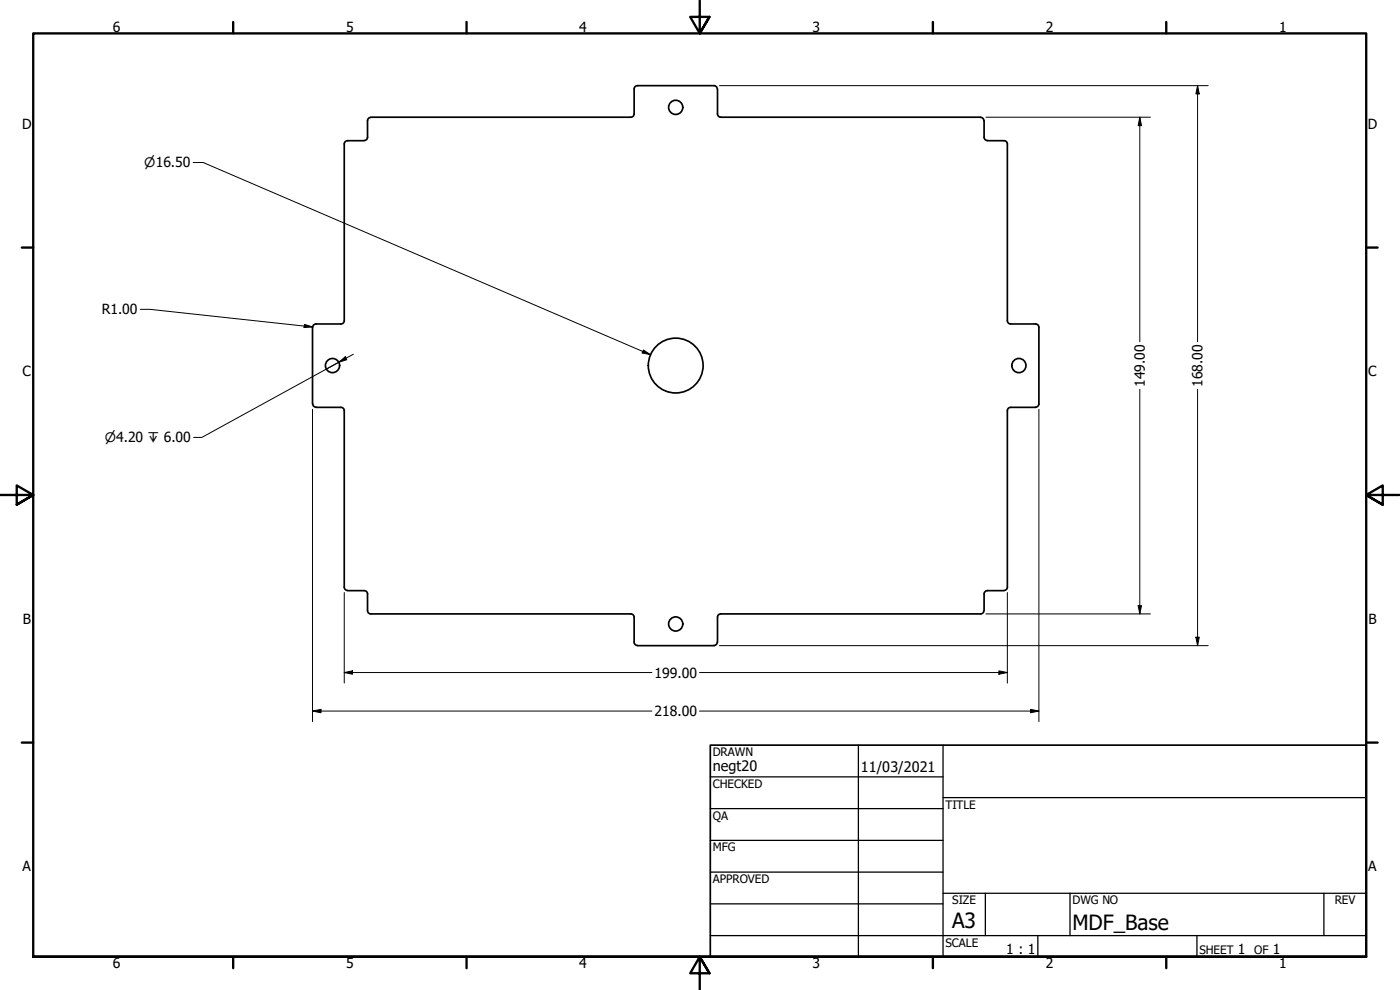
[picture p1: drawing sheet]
<svg xmlns="http://www.w3.org/2000/svg" width="420mm" height="297mm" viewBox="0 0 420 297" stroke-linecap="round" stroke-linejoin="round" font-family="sans-serif">
<!-- layer: Visible (ANSI) -->
<g fill="none" stroke="#000" stroke-width=".51">
<path d="M110.3 36.2v5a.98 .98 0 0 1-1 .9M111.3 35.2a.98 .98 0 0 0-1 1M215.3 26.7a.99 .99 0 0 0-1-1h-23a.99 .99 0 0 0-1 1v7.5a.98 .98 0 0 1-1 1h-78M215.3 26.7v7.5a.98 .98 0 0 0 1 1h78M294.3 35.2a.98 .98 0 0 1 1 1M295.3 36.2v5a.98 .98 0 0 0 1 .9M103.3 43.2v53a.98 .98 0 0 1-1 1M104.3 42.2a.98 .98 0 0 0-1 1M104.3 42.2h5M296.3 42.2h5a.98 .98 0 0 1 1 1M302.3 43.2v53a.98 .98 0 0 0 1 1h7.5M93.8 98.2v23"/>
<path d="M102.3 97.2h-7.5a.98 .98 0 0 0-.9 1M310.8 97.2a.99 .99 0 0 1 1 1v23a.98 .98 0 0 1-1 1M93.9 121.2a.98 .98 0 0 0 .9 1M94.8 122.2h7.5M102.3 122.2a.98 .98 0 0 1 1 1v53a.99 .99 0 0 0 1 1M310.8 122.2h-7.5a.99 .99 0 0 0-1 1v53a.98 .98 0 0 1-1 1M104.3 177.2h5a.98 .98 0 0 1 1 1v5a.99 .99 0 0 0 1 1M301.3 177.2h-5a.99 .99 0 0 0-1 1v5a.98 .98 0 0 1-1 1M111.3 184.2h78a.98 .98 0 0 1 1 1M190.3 185.2v7.5a.98 .98 0 0 0 1 1M191.3 193.7h23M215.3 192.7a.98 .98 0 0 1-1 1"/>
<path d="M215.3 185.2v7.5M294.3 184.2h-78a.98 .98 0 0 0-1 1"/>
<circle cx="202.8" cy="32.2" r="2.13"/>
<circle cx="99.8" cy="109.7" r="2.13"/>
<circle cx="202.8" cy="109.7" r="8.2"/>
<circle cx="305.8" cy="109.7" r="2.13"/>
<circle cx="202.8" cy="187.2" r="2.13"/>
</g>
<!-- layer: Border (ANSI) -->
<g fill="none" stroke="#000" stroke-width=".7">
<path d="M70 6.6v3.4M140 6.6v3.4M210 0v10l-2.9-4.9h5.8l-2.9 4.9 2.9-4.9M280 6.6v3.4M350 6.6v3.4M6.5 74.3h3.5M410 74.3h3.4M0 148.5h10l-5-2.8v5.7l5-2.9-5 2.9M420 148.5h-10l5-2.8v5.7l-5-2.9 5 2.9M6.5 222.8h3.5M410 222.8h3.4M10 287.1v-277.1h400v277.1h-400h400"/>
<path d="M70 287.1v3.4M140 287.1v3.4M212.9 292l-2.9-4.9 2.9 4.9h-5.8l2.9-4.9v9.9M280 287.1v3.4M350 287.1v3.4"/>
</g>
<!-- layer: Title (ANSI) -->
<g fill="none" stroke="#000" stroke-width=".38">
<path d="M213.2 233.1h69.8M257.6 223.6v63.5M283 239.3h127M283 223.6v63.5M213.2 242.6h69.8M213.2 252.1h69.8M213.2 261.7h69.8M213.2 271.2h69.8M283 268h127M295.7 268v12.7M321.1 268v12.7M397.3 268v12.7"/>
<path d="M213.2 280.7h196.8M311.5 280.7v6.4M359.2 280.7v6.4"/>
</g>
<path d="M213.2 223.6h196.8v63.5h-196.8z" fill="none" stroke="#000" stroke-width=".51"/>
<!-- layer: Dimension (ANSI) -->
<g fill="none" stroke="#000" stroke-width=".3">
<path d="M215.9 25.7h146.7M295.9 35.2h49.3M342.1 35.2l.5 2.5h-1zM342.1 35.2v67.3M359.4 25.7l.5 2.5h-1zM359.4 25.7v76.8M58 48.8h3l134.2 57.6M42.1 92.8h3l48.7 5.3M91.4 97.3l2.4 .8-2.6 .2zM193.1 105l2.1 1.4-2.5-.5zM342.1 116.8v67.4M359.4 116.8v76.9"/>
<path d="M93.8 122.8v93.7M311.8 122.8v93.7M103.3 177.8v27.2M302.3 177.8v27.2M215.9 193.7h146.7M295.9 184.2h49.3M341.6 181.7h1l-.5 2.5zM358.9 191.2h1l-.5 2.5zM93.8 213.3l2.5-.5v1.1zM93.8 213.3h101.8M103.3 201.8l2.5-.5v1zM103.3 201.8h92.3"/>
<path d="M209.9 213.3h101.9M209.9 201.8h92.4M299.8 201.3l2.5 .5-2.5 .5zM309.3 212.8l2.5 .5-2.5 .6z"/>
</g>
<g fill="#000">
<path d="M342.1 35.2l.5 2.5h-1z" fill-rule="evenodd"/>
<path d="M359.4 25.7l.5 2.5h-1z" fill-rule="evenodd"/>
<path d="M91.4 97.3l2.4 .8-2.6 .2z" fill-rule="evenodd"/>
<path d="M193.1 105l2.1 1.4-2.5-.5z" fill-rule="evenodd"/>
<path d="M341.6 181.7h1l-.5 2.5z" fill-rule="evenodd"/>
<path d="M358.9 191.2h1l-.5 2.5z" fill-rule="evenodd"/>
<path d="M93.8 213.3l2.5-.5v1.1z" fill-rule="evenodd"/>
<path d="M103.3 201.8l2.5-.5v1z" fill-rule="evenodd"/>
<path d="M299.8 201.3l2.5 .5-2.5 .5z" fill-rule="evenodd"/>
<path d="M309.3 212.8l2.5 .5-2.5 .6z" fill-rule="evenodd"/>
</g>
<!-- layer: Symbol (ANSI) -->
<path d="M101.7 108.7l1.9-1.7 .5 .9zM101.7 108.7l-41.1 22.5h-2.5M101.7 108.7l-3.7 2M106 106.3l-4.3 2.4" fill="none" stroke="#000" stroke-width=".3"/>
<path d="M101.7 108.7l1.9-1.7 .5 .9z" fill-rule="evenodd" fill="#000"/>
<g font-size="6.3">
<text x="285.8" y="278.6">A3</text>
<text x="321.9" y="279">MDF_Base</text>
</g>
<g font-size="4.3">
<text x="213.9" y="231.4">negt20</text>
<text x="258.4" y="231.6">11/03/2021</text>
</g>
<g font-size="4.2">
<text x="33.8" y="9.6">6</text>
<text x="103.9" y="9.6">5</text>
<text x="173.9" y="9.6">4</text>
<text x="243.8" y="9.6">3</text>
<text x="313.9" y="9.6">2</text>
<text x="383.9" y="9.6">1</text>
<text x="6.7" y="38.7">D</text>
<text x="410.5" y="38.7">D</text>
<text x="30.5" y="94.3">R1.00</text>
<text x="6.8" y="113">C</text>
<text x="410.7" y="113">C</text>
<text x="343.6" y="116.1" transform="rotate(-90 343.6 116.1)">149.00</text>
<text x="360.9" y="116.1" transform="rotate(-90 360.9 116.1)">168.00</text>
<text x="6.9" y="187.2">B</text>
<text x="410.7" y="187.2">B</text>
<text x="196.5" y="203.3">199.00</text>
<text x="196.5" y="214.9">218.00</text>
<text x="6.8" y="261.4">A</text>
<text x="410.7" y="261.4">A</text>
<text x="302" y="286.3">1 : 1</text>
<text x="371.5" y="286.2">1</text>
<text x="382" y="286.2">1</text>
<text x="33.8" y="290.5">6</text>
<text x="103.9" y="290.5">5</text>
<text x="173.9" y="290.5">4</text>
<text x="243.8" y="290.5">3</text>
<text x="313.9" y="290.5">2</text>
<text x="383.9" y="290.5">1</text>
</g>
<g font-size="3.9">
<text x="43.3" y="50.2">⌀16.50</text>
<text x="31.4" y="132.8">⌀4.20 ↧ 6.00</text>
</g>
<g font-size="3.5">
<text x="213.9" y="226.9">DRAWN</text>
<text x="213.9" y="236.4">CHECKED</text>
<text x="213.9" y="245.9">QA</text>
<text x="283.8" y="242.6">TITLE</text>
<text x="213.9" y="255.4">MFG</text>
<text x="213.9" y="265">APPROVED</text>
<text x="285.8" y="271.3">SIZE</text>
<text x="321.9" y="271.3">DWG NO</text>
<text x="400.6" y="271.3">REV</text>
<text x="283.8" y="284">SCALE</text>
<text x="360" y="286.2">SHEET</text>
<text x="376.4" y="286.2">OF</text>
</g>
</svg>
